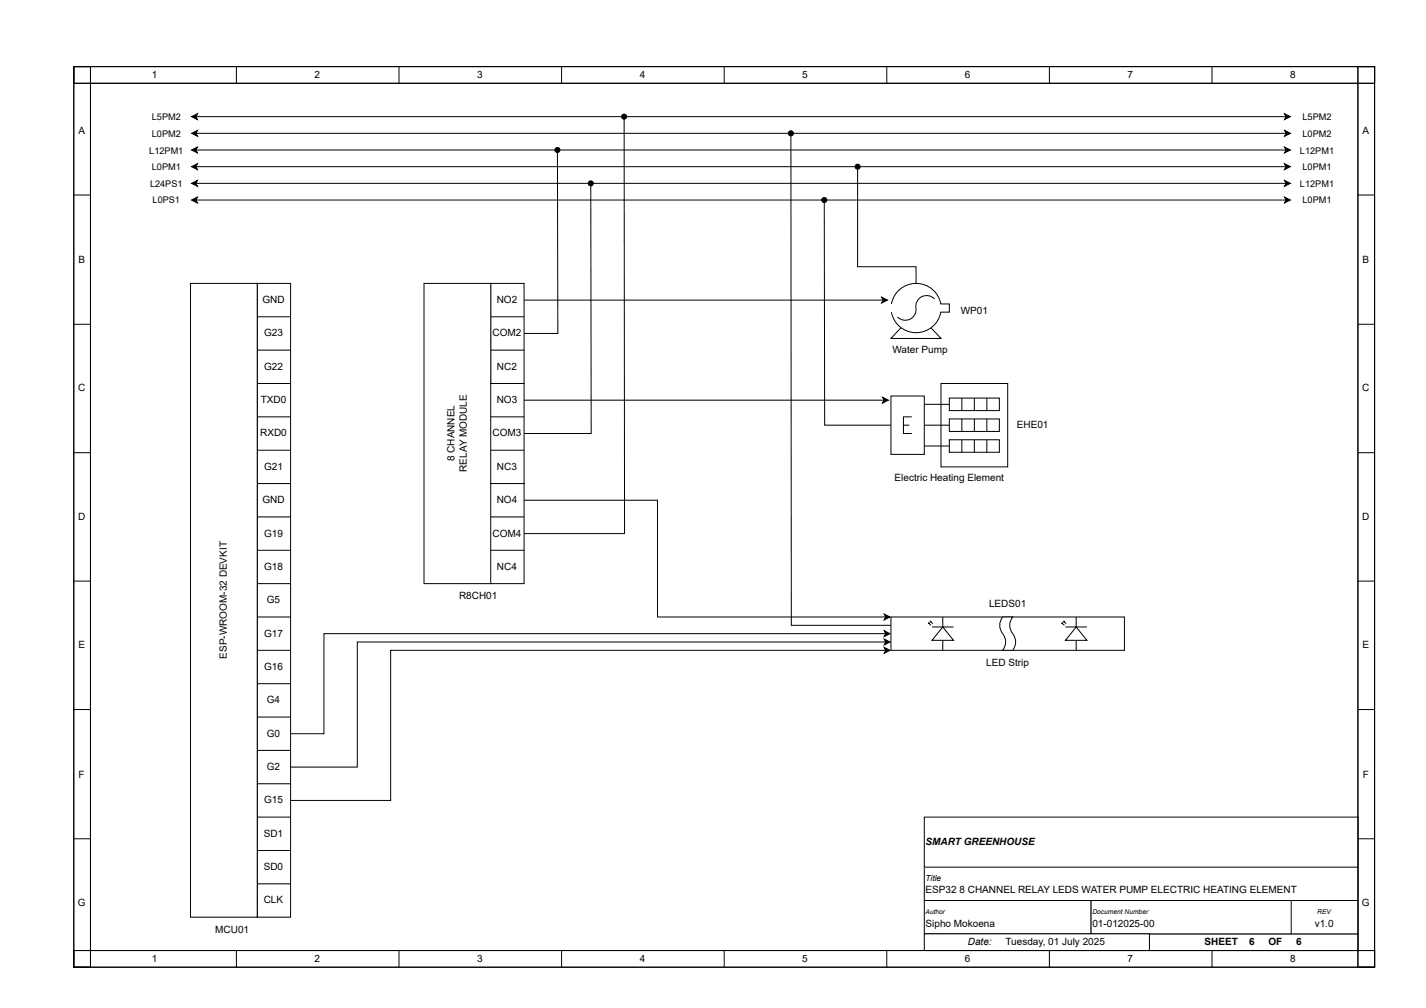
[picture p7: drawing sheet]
<svg xmlns="http://www.w3.org/2000/svg" width="420mm" height="297mm" viewBox="0 0 420 297" stroke-linecap="round" stroke-linejoin="round" font-family="sans-serif">
<path d="M21.7 19.6h383.4v4.9h-383.4z" fill="none" stroke="#000" stroke-width=".29"/>
<path d="M21.7 280.1h383.4v4.9h-383.4z" fill="#fff"/>
<path d="M21.7 19.6h5v265.4h-5zM400.1 19.6h5v265.4h-5zM21.7 280.1h383.4v4.9h-383.4z" fill="none" stroke="#000" stroke-width=".29"/>
<path d="M338.7 275.2h61.4v4.9h-61.4z" fill="#fff"/>
<path d="M338.7 275.2h61.4v4.9h-61.4z" fill="none" stroke="#000" stroke-width=".29"/>
<path d="M272.4 265.3h49.1v9.9h-49.1z" fill="#fff"/>
<path d="M272.4 265.3h49.1v9.9h-49.1z" fill="none" stroke="#000" stroke-width=".29"/>
<path d="M272.4 255.5h127.7v9.8h-127.7z" fill="#fff"/>
<path d="M272.4 255.5h127.7v9.8h-127.7z" fill="none" stroke="#000" stroke-width=".29"/>
<path d="M272.4 240.8h127.7v14.7h-127.7z" fill="#fff"/>
<path d="M272.4 240.8h127.7v14.7h-127.7z" fill="none" stroke="#000" stroke-width=".29"/>
<path d="M380.5 265.3h19.6v9.9h-19.6z" fill="#fff"/>
<path d="M380.5 265.3h19.6v9.9h-19.6z" fill="none" stroke="#000" stroke-width=".29"/>
<path d="M321.5 265.3h59v9.9h-59z" fill="#fff"/>
<path d="M321.5 265.3h59v9.9h-59z" fill="none" stroke="#000" stroke-width=".29"/>
<path d="M272.4 275.2h66.3v4.9h-66.3z" fill="#fff"/>
<g fill="none" stroke="#000" stroke-width=".29">
<path d="M21.7 19.6h383.4v4.9h-383.4zM21.7 19.6h5v265.4h-5zM69.7 19.6v4.9M117.6 19.6v4.9M165.5 19.6v4.9M213.4 19.6v4.9M261.3 19.6v4.9M309.2 19.6v4.9M357.1 19.6v4.9M400.1 19.6h5v265.4h-5zM21.7 57.5h5M56.4 44.2l1.8-.9-.5 .9 .5 .9z"/>
<path d="M56.4 49.1l1.8-.8-.5 .8 .5 .9zM57.7 44.2h321.2M57.7 49.1h321.2M378.5 43.3l1.7 .9-1.7 .9 .4-.9zM378.5 48.3l1.7 .8-1.7 .9 .4-.9zM400.1 57.5h5M21.7 95.6h5M400.1 95.6h5M21.7 133.4h5M400.1 133.4h5M21.7 171.2h5M400.1 171.2h5"/>
<path d="M21.7 209.1h5M400.1 209.1h5M21.7 247.2h5M400.1 247.2h5M272.4 275.2h66.3v4.9h-66.3zM21.7 280.1h383.4v4.9h-383.4zM69.7 280.1v4.9M117.6 280.1v4.9M165.5 280.1v4.9M213.4 280.1v4.9M261.3 280.1v4.9M309.2 280.1v4.9"/>
<path d="M357.1 280.1v4.9"/>
</g>
<path d="M56.4 44.2l1.8-.9-.5 .9 .5 .9zM56.4 49.1l1.8-.8-.5 .8 .5 .9zM378.5 43.3l1.7 .9-1.7 .9 .4-.9zM378.5 48.3l1.7 .8-1.7 .9 .4-.9z" fill="#000"/>
<g fill="#fff">
<path d="M44.7 47.5h8.6v3.2h-8.6z"/>
<path d="M44 42.8h10.1v3.2h-10.1z"/>
<path d="M383.8 47.5h8.6v3.2h-8.6z"/>
<path d="M383.1 42.8h10v3.2h-10z"/>
<path d="M144.6 83.5h9.8v29.5h-9.8z"/>
</g>
<path d="M144.6 83.5h9.8v29.5h-9.8zM144.6 93.3h9.8M144.6 103.2h9.8" fill="none" stroke="#000" stroke-width=".29"/>
<path d="M124.9 83.5h19.7v88.5h-19.7z" fill="#fff"/>
<path d="M124.9 83.5h19.7v88.5h-19.7z" fill="none" stroke="#000" stroke-width=".29"/>
<path d="M144.6 113h9.8v29.5h-9.8z" fill="#fff"/>
<path d="M144.6 113h9.8v29.5h-9.8zM144.6 122.8h9.8M144.6 132.7h9.8" fill="none" stroke="#000" stroke-width=".29"/>
<path d="M75.8 83.5h9.8v186.8h-9.8z" fill="#fff"/>
<g fill="none" stroke="#000" stroke-width=".29">
<path d="M75.8 83.5h9.8v186.8h-9.8zM75.8 93.3h9.8M75.8 103.2h9.8M75.8 113h9.8M75.8 122.8h9.8M75.8 132.7h9.8M75.8 142.5h9.8M75.8 152.3h9.8M75.8 162.1h9.8M75.8 172h9.8M75.8 181.8h9.8M75.8 191.6h9.8"/>
<path d="M75.8 201.5h9.8M75.8 211.3h9.8M75.8 221.1h9.8M75.8 230.9h9.8M75.8 240.8h9.8M75.8 250.6h9.8M75.8 260.4h9.8"/>
</g>
<path d="M56.1 83.5h19.7v186.8h-19.7z" fill="#fff"/>
<path d="M56.4 34.4l1.8-.9-.5 .9 .5 .8zM56.5 39.3l1.7-.9-.4 .9 .4 .8zM57.7 34.4h321.2M57.8 39.3h321.2M378.5 33.5l1.7 .9-1.7 .8 .4-.8zM378.5 38.4l1.8 .9-1.8 .8 .5-.8zM56.1 83.5h19.7v186.8h-19.7z" fill="none" stroke="#000" stroke-width=".29"/>
<path d="M56.4 34.4l1.8-.9-.5 .9 .5 .8zM56.5 39.3l1.7-.9-.4 .9 .4 .8zM378.5 33.5l1.7 .9-1.7 .8 .4-.8zM378.5 38.4l1.8 .9-1.8 .8 .5-.8z" fill="#000"/>
<g fill="#fff">
<path d="M44.7 33h8.6v3.2h-8.6z"/>
<path d="M44.7 37.9h8.6v3.2h-8.6z"/>
<path d="M383.8 33h8.6v3.2h-8.6z"/>
<path d="M383.8 37.9h8.6v3.2h-8.6z"/>
</g>
<path d="M56.5 54l1.7-.8-.5 .8 .5 .9zM56.5 58.9l1.7-.8-.5 .8 .5 .9zM57.7 54h321.2M57.7 58.9h321.2M378.5 53.2l1.7 .8-1.7 .9 .4-.9zM378.5 58.1l1.7 .8-1.7 .9 .4-.9z" fill="none" stroke="#000" stroke-width=".29"/>
<path d="M56.5 54l1.7-.8-.5 .8 .5 .9zM56.5 58.9l1.7-.8-.5 .8 .5 .9zM378.5 53.2l1.7 .8-1.7 .9 .4-.9zM378.5 58.1l1.7 .8-1.7 .9 .4-.9z" fill="#000"/>
<g fill="#fff">
<path d="M45 57.3h8.1v3.2h-8.1z"/>
<path d="M44.2 52.7h9.6v3.2h-9.6z"/>
<path d="M383.8 57.3h8.6v3.2h-8.6z"/>
<path d="M383.1 52.7h10v3.2h-10z"/>
</g>
<g fill="none" stroke="#000" stroke-width=".29">
<path d="M164.3 44.9l.1 53.4h-10"/>
<circle cx="164.3" cy="44.2" r=".74"/>
</g>
<circle cx="164.3" cy="44.2" r=".74" fill="#000"/>
<path d="M144.6 142.5h9.8v29.5h-9.8z" fill="#fff"/>
<g fill="none" stroke="#000" stroke-width=".29">
<path d="M183.9 35.1l.1 122.1h-29.6M174.1 54.8l.1 72.9h-19.8M252.7 49.9v28.7h17.2v4.9M144.6 142.5h9.8v29.5h-9.8zM144.6 152.3h9.8M144.6 162.1h9.8"/>
<circle cx="183.9" cy="34.4" r=".74"/>
<circle cx="174.1" cy="54" r=".74"/>
<circle cx="252.7" cy="49.1" r=".74"/>
</g>
<g fill="#000">
<circle cx="183.9" cy="34.4" r=".74"/>
<circle cx="174.1" cy="54" r=".74"/>
<circle cx="252.7" cy="49.1" r=".74"/>
</g>
<path d="M265.5 96.6h8.8l3 3.1h-14.8z" fill="#fff"/>
<path d="M265.5 96.6l-3 3.1h14.8l-3-3.1" fill="none" stroke="#000" stroke-width=".29"/>
<path d="M264.9 85.5a7.4 7.4 0 0 1 12.3 4.1h2.5v2.4h-2.5a7.3 7.3 0 0 1-10.6 5.2 7.3 7.3 0 0 1-1.7-11.7z" fill="#fff"/>
<g fill="none" stroke="#000" stroke-width=".29">
<path d="M242.9 59.7l.1 65.6h19.5M154.4 88.4h105.8M259.8 87.6l1.7 .8-1.7 .9 .4-.9zM262.7 89.6a7.4 7.4 0 0 1 7.3-6.1 7.4 7.4 0 0 1 7.2 6.1h2.5v2.4h-2.5a7.4 7.4 0 0 1-7.2 6 7.4 7.4 0 0 1-7.3-6M275.4 88.1a3.3 3.3 0 0 0-4-.6 3.3 3.3 0 0 0-1.5 3.8 3.2 3.2 0 0 1-2 2.9 3.2 3.2 0 0 1-3.5-.8"/>
<circle cx="242.9" cy="58.9" r=".74"/>
</g>
<g fill="#000">
<path d="M259.8 87.6l1.7 .8-1.7 .9 .4-.9z"/>
<circle cx="242.9" cy="58.9" r=".74"/>
</g>
<path d="M277.3 113h19.6v24.6h-19.6z" fill="#fff"/>
<path d="M277.3 113h19.6v24.6h-19.6z" fill="none" stroke="#000" stroke-width=".29"/>
<path d="M262.5 116.7h9.9v17.2h-9.9z" fill="#fff"/>
<g fill="none" stroke="#000" stroke-width=".29">
<path d="M233.1 40l.1 144.3h29.3M154.4 117.9h106.1M260.1 117.1l1.7 .8-1.7 .9 .4-.9zM262.5 116.7h9.9v17.2h-9.9zM272.4 119.1h7.3M279.7 117.3h14.8v3.7h-14.8zM283.4 117.3v3.7M287.1 117.3v3.7M290.8 117.3v3.7M266.2 125.3h1.7M268.7 122.8h-2.5v4.9h2.5M272.4 125.3h7.3"/>
<path d="M272.4 131.4h7.3M279.7 123.4h14.8v3.7h-14.8zM279.7 129.6h14.8v3.7h-14.8zM283.4 123.4v3.7M283.4 129.6v3.7M287.1 123.4v3.7M287.1 129.6v3.7M290.8 123.4v3.7M290.8 129.6v3.7M154.4 147.4h39.3v34.4h67.3M260.5 190.8l1.8 .8-1.8 .9 .5-.9zM260.5 188.3l1.8 .9-1.8 .8 .5-.8z"/>
<path d="M260.5 185.9l1.8 .8-1.8 .9 .5-.9zM260.5 180.9l1.8 .9-1.8 .9 .5-.9zM261 191.6h-145.9v44.3h-29.5M261 189.2h-155.7v36.8h-19.7M261 186.7h-165.5v29.5h-9.9"/>
<circle cx="233.1" cy="39.3" r=".74"/>
</g>
<g fill="#000">
<path d="M260.1 117.1l1.7 .8-1.7 .9 .4-.9zM260.5 190.8l1.8 .8-1.8 .9 .5-.9zM260.5 188.3l1.8 .9-1.8 .8 .5-.8zM260.5 185.9l1.8 .8-1.8 .9 .5-.9zM260.5 180.9l1.8 .9-1.8 .9 .5-.9z"/>
<circle cx="233.1" cy="39.3" r=".74"/>
</g>
<path d="M262.5 181.8h68.8v9.8h-68.8z" fill="#fff"/>
<path d="M262.5 181.8h68.8v9.8h-68.8z" fill="none" stroke="#000" stroke-width=".29"/>
<path d="M277.8 184.7l3.2 4h-6.3z" fill="#fff"/>
<path d="M273.6 183.6l.7 .7M273.9 183.6h-.3v.3M274.1 183.1l.8 .7M274.4 183.1h-.3v.3M274.7 184.7h6.3M277.8 184.7l3.2 4h-6.3zM277.8 181.8v2.9M277.8 188.7v2.9" fill="none" stroke="#000" stroke-width=".29"/>
<path d="M317.1 184.7l3.2 4h-6.3z" fill="#fff"/>
<path d="M312.9 183.6l.7 .7M313.2 183.6h-.3v.3M313.4 183.1l.8 .7M313.8 183.1h-.4v.3M314 184.7h6.3M317.1 184.7l3.2 4h-6.3zM317.1 181.8v2.9M317.1 188.7v2.9" fill="none" stroke="#000" stroke-width=".29"/>
<path d="M295.5 181.8h2.9a4.1 4.1 0 0 0 .4 5.5l.3 .6a3.8 3.8 0 0 1-.7 3.7h-2.9a4.1 4.1 0 0 0-.4-5.5l-.3-.6a3.8 3.8 0 0 1 .7-3.7z" fill="#fff"/>
<path d="M295.5 181.8h2.9a4.1 4.1 0 0 0 .4 5.5l.3 .6a3.8 3.8 0 0 1-.7 3.7h-2.9a4.1 4.1 0 0 0-.4-5.5l-.3-.6a3.8 3.8 0 0 1 .7-3.7z" fill="none" stroke="#000" stroke-width=".29"/>
<g font-size="2.9">
<text x="44.8" y="22.9">1</text>
<text x="92.7" y="22.9">2</text>
<text x="140.6" y="22.9">3</text>
<text x="188.5" y="22.9">4</text>
<text x="236.4" y="22.9">5</text>
<text x="284.3" y="22.9">6</text>
<text x="332.2" y="22.9">7</text>
<text x="380.2" y="22.9">8</text>
<text x="23.1" y="39.4">A</text>
<text x="401.5" y="39.4">A</text>
<text x="23.1" y="77.5">B</text>
<text x="401.5" y="77.5">B</text>
<text x="77.3" y="89.3">GND</text>
<text x="146.4" y="89.3">NO2</text>
<text x="283.1" y="92.5">WP01</text>
<text x="77.8" y="99.1">G23</text>
<text x="145.1" y="99.1">COM2</text>
<text x="263" y="104">Water Pump</text>
<text x="77.8" y="108.9">G22</text>
<text x="146.4" y="108.9">NC2</text>
<text x="23" y="115.3">C</text>
<text x="76.8" y="118.8">TXD0</text>
<text x="146.4" y="118.8">NO3</text>
<text x="401.4" y="115.3">C</text>
<text x="76.7" y="128.6">RXD0</text>
<text x="145.1" y="128.6">COM3</text>
<text x="299.6" y="126.1">EHE01</text>
<text x="133.9" y="135.9" transform="rotate(-90 133.9 135.9)">8 CHANNEL</text>
<text x="77.8" y="138.4">G21</text>
<text x="137.6" y="139" transform="rotate(-90 137.6 139)">RELAY MODULE</text>
<text x="146.4" y="138.4">NC3</text>
<text x="263.6" y="141.9">Electric Heating Element</text>
<text x="77.3" y="148.3">GND</text>
<text x="146.4" y="148.3">NO4</text>
<text x="23" y="153.2">D</text>
<text x="401.4" y="153.2">D</text>
<text x="77.8" y="158.1">G19</text>
<text x="145.1" y="158.1">COM4</text>
<text x="77.8" y="167.9">G18</text>
<text x="146.4" y="167.9">NC4</text>
<text x="78.6" y="177.7">G5</text>
<text x="135.3" y="176.5">R8CH01</text>
<text x="291.4" y="179">LEDS01</text>
<text x="23.1" y="191">E</text>
<text x="77.8" y="187.6">G17</text>
<text x="401.5" y="191">E</text>
<text x="66.8" y="194" transform="rotate(-90 66.8 194)">ESP-WROOM-32 DEVKIT</text>
<text x="77.8" y="197.4">G16</text>
<text x="290.6" y="196.2">LED Strip</text>
<text x="78.6" y="207.2">G4</text>
<text x="78.6" y="217.1">G0</text>
<text x="78.6" y="226.9">G2</text>
<text x="23.2" y="229.1">F</text>
<text x="401.6" y="229.1">F</text>
<text x="77.8" y="236.7">G15</text>
<text x="77.7" y="246.5">SD1</text>
<text x="272.7" y="249">SMART GREENHOUSE</text>
<text x="77.7" y="256.4">SD0</text>
<text x="272.7" y="263.2">ESP32 8 CHANNEL RELAY LEDS WATER PUMP ELECTRIC HEATING ELEMENT</text>
<text x="22.9" y="266.9">G</text>
<text x="77.7" y="266.2">CLK</text>
<text x="401.3" y="266.9">G</text>
<text x="63.4" y="274.8">MCU01</text>
<text x="272.7" y="273.1">Sipho Mokoena</text>
<text x="321.9" y="273.1">01-012025-00</text>
<text x="387.4" y="273.1">v1.0</text>
<text x="285.2" y="278.5">Date:</text>
<text x="296.3" y="278.5">Tuesday, 01 July 2025</text>
<text x="355" y="278.5">SHEET</text>
<text x="368.1" y="278.5">6</text>
<text x="373.8" y="278.5">OF</text>
<text x="382" y="278.5">6</text>
<text x="44.8" y="283.4">1</text>
<text x="92.7" y="283.4">2</text>
<text x="140.6" y="283.4">3</text>
<text x="188.5" y="283.4">4</text>
<text x="236.4" y="283.4">5</text>
<text x="284.3" y="283.4">6</text>
<text x="332.2" y="283.4">7</text>
<text x="380.2" y="283.4">8</text>
</g>
<g font-size="2.7">
<text x="44.7" y="35.5">L5PM2</text>
<text x="383.8" y="35.5">L5PM2</text>
<text x="44.7" y="40.4">L0PM2</text>
<text x="383.8" y="40.4">L0PM2</text>
<text x="44" y="45.3">L12PM1</text>
<text x="383.1" y="45.3">L12PM1</text>
<text x="44.7" y="50">L0PM1</text>
<text x="383.8" y="50">L0PM1</text>
<text x="44.2" y="55.1">L24PS1</text>
<text x="45" y="59.8">L0PS1</text>
<text x="383.1" y="55.1">L12PM1</text>
<text x="383.8" y="59.8">L0PM1</text>
</g>
<text font-size="2.5" x="272.7" y="259.6">Title</text>
<g font-size="2">
<text x="272.7" y="269.4">Author</text>
<text x="321.9" y="269.4">Document Number</text>
<text x="388.2" y="269.4">REV</text>
</g>
</svg>
